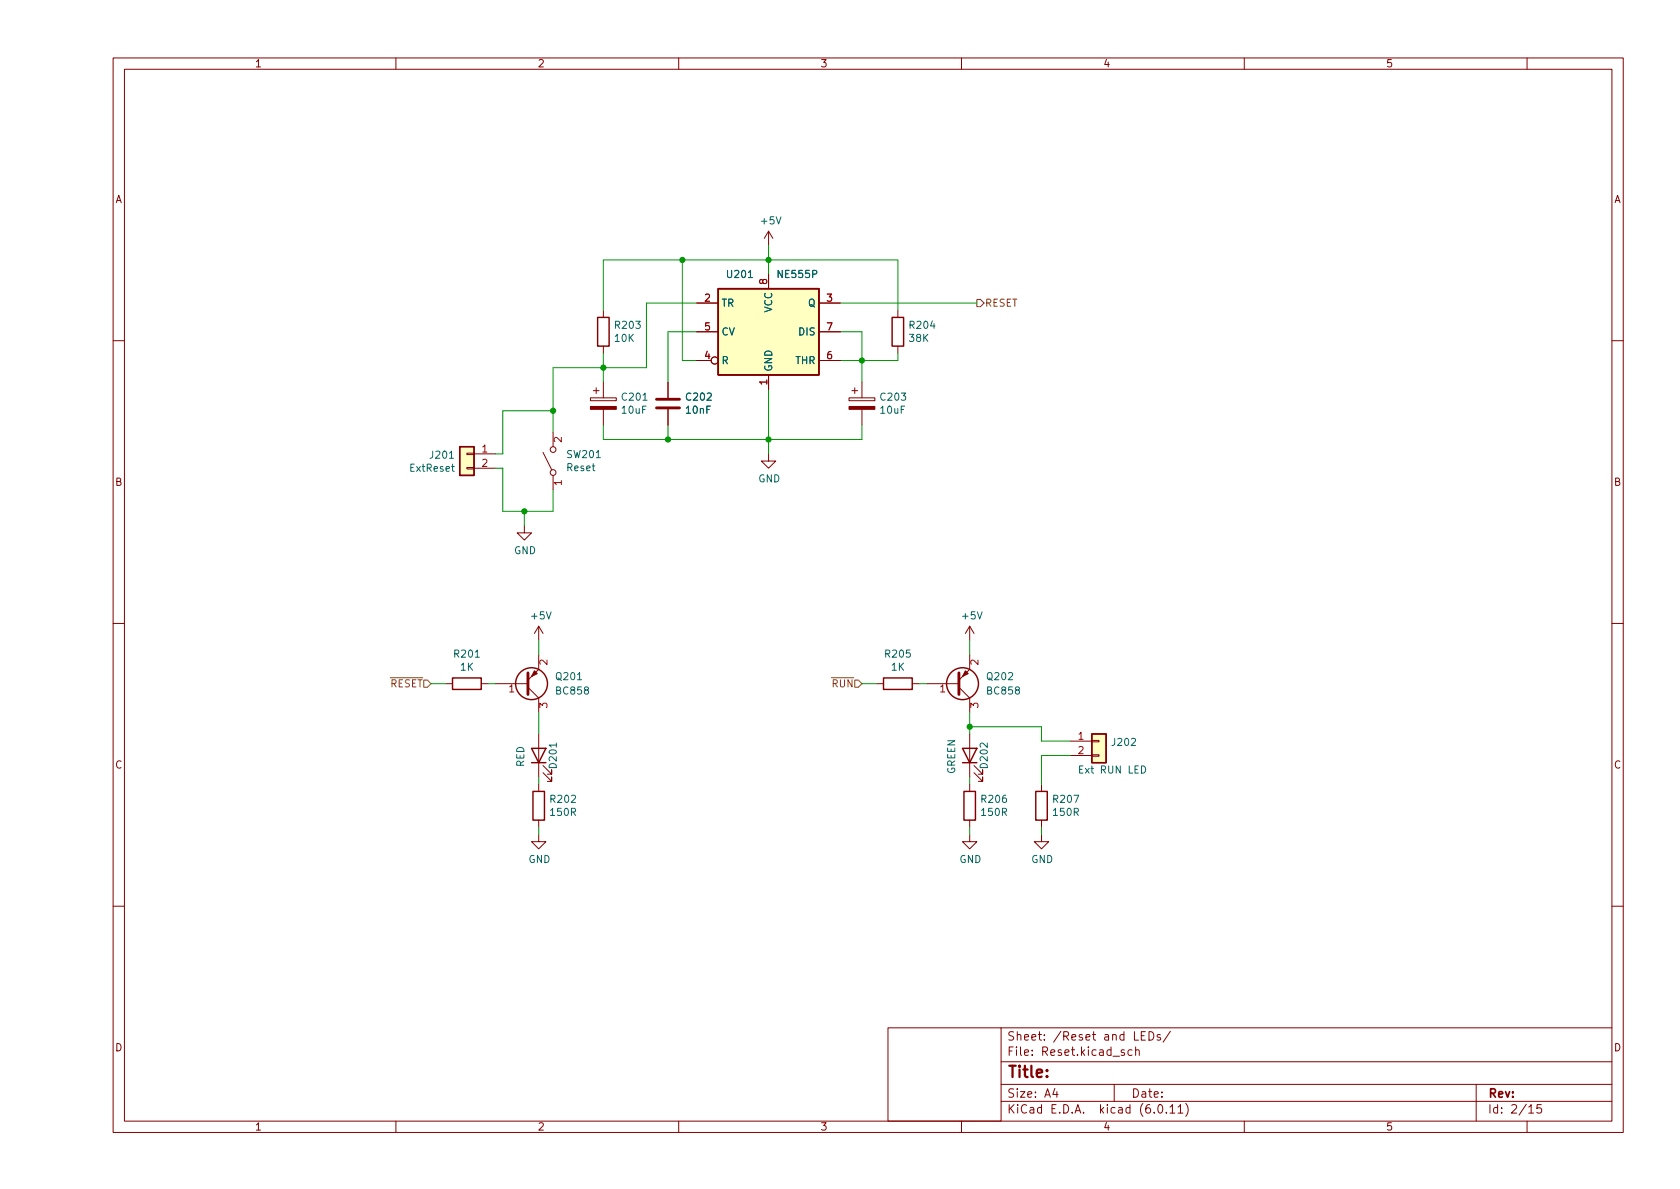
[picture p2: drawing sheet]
<svg xmlns="http://www.w3.org/2000/svg" width="297mm" height="210mm" viewBox="0 0 297 210" stroke-linecap="round" stroke-linejoin="round" font-family="sans-serif">
<g fill="none" stroke="#840000" stroke-width=".18">
<path d="M20 10.2h267v190.1h-267zM22 12.2h263v186.1h-263zM70 10.2v2M120 10.2v2M170 10.2v2M220 10.2v2M270 10.2v2M106.7 54.9v1.2M123.2 53.6h3.8M123.2 58.7h3.8M135.9 40.9v2.5M135.9 48.5v2.5"/>
<path d="M135.9 40.9l-.8 1.3M135.9 40.9l.8 1.3M144.8 53.6h3.8M144.8 58.7h3.8M158.7 54.9v1.2M20 60.2h2M97.8 76.4v2.6M104.4 70.4h4.6v.5h-4.6zM104.9 69.1h1M105.4 68.6v1M106.7 61.2v1.3M106.7 67.6v2.8"/>
<path d="M106.7 72.4v2.8M118.1 67.6v2.8M118.1 72.4v2.8M123.2 63.7h2.5M135.9 66.3v2.5M144.8 63.7h3.8M150.1 70.4h4.6v.5h-4.6zM150.6 69.1h1M151.1 68.6v1M152.4 67.6v2.8M152.4 72.4v2.8M158.7 61.2v1.3"/>
<path d="M285 60.2h2M82.5 82.7h1.3v.2h-1.3zM82.5 80.1h1.3v.3h-1.3zM83.8 80.3h3.8M83.8 82.8h3.8M92.7 93v1.2h1.3l-1.3 1.3-1.3-1.3h1.3M96 80l1.5 3.1M97.8 84.1v2.5M135.9 80.3v1.2h1.3l-1.3 1.3-1.3-1.3h1.3M20 110.2h2M95.2 115.8v2.6l-1.9 1.9M95.2 110.7v2.6"/>
<path d="M95.2 110.7l-.7 1.3M95.2 110.7l.8 1.3M171.4 115.8v2.6l-1.9 1.9M171.4 110.7l-.7 1.3M171.4 110.7v2.6M171.4 110.7l.8 1.3M285 110.2h2M78.7 120.9h1.3M85.1 120.9h1.3M87.6 120.9h5.7M93.3 121.5l1.9 1.9v2.6M95.2 129.8v7.6"/>
<path d="M95.2 138.7v1.2M96 136.6l1.5 1.6v-.8v.8h-.7M96 135.4l1.5 1.5v-.8v.8h-.7M154.9 120.9h1.3M161.3 120.9h1.3M163.8 120.9h5.7M169.5 121.5l1.9 1.9v2.6M171.4 129.8v7.6M171.4 138.7v1.2M172.2 136.6l1.5 1.6v-.8v.8h-.7M172.2 135.4l1.5 1.5v-.8v.8h-.7M184.1 138.7v1.2"/>
<path d="M189.2 131.1h3.8M189.2 133.6h3.8M193 133.5h1.3v.2h-1.3zM193 130.9h1.3v.3h-1.3zM95.2 147.6v1.2h1.3l-1.3 1.3-1.2-1.3h1.2M95.2 145v1.3M171.4 147.6v1.2h1.3l-1.3 1.3-1.2-1.3h1.2M171.4 145v1.3M184.1 147.6v1.2h1.3l-1.3 1.3-1.2-1.3h1.2M184.1 145v1.3M20 160.2h2M285 160.2h2"/>
<path d="M70 198.3v2M120 198.3v2M157 181.8h20v16.5h-20zM170 198.3v2M177 194.8h108M177 191.8h108M177 187.8h108M177 181.8h108M182.5 186.5v.1M182.5 185.7v.1M184.6 183.8v.1M184.6 183v.1"/>
<path d="M193.1 182.9h.6M193.4 182.4v1.3l.3 .2M197 191.8v3M200.1 185.7l-.4-.1-.3 .3v.4l.2 .3h.5M200.8 185.8l.2-.2 .4 .1v.9M200.8 185.1v1.5M209.6 195.1a1.72 1.72 0 0 1 0 2.3M220 198.3v2M261 191.8v6.5M270 198.3v2M272.5 195.3h-.7l-.1 .7 .2-.1 .5 .1 .2 .2-.1 .5-.2 .1-.6-.1"/>
<circle cx="97.8" cy="79.5" r=".51"/>
<circle cx="126.4" cy="63.7" r=".63"/>
<circle cx="97.8" cy="83.6" r=".51"/>
</g>
<path d="M99.3 77.4v.7l-1-.7-.3 .2 .1 .5M99.3 85.3h-1.3l.3 .4M96.7 116.7v.8l-.9-.8-.4 .3 .2 .5M172.9 116.7v.8l-.9-.8-.4 .3 .2 .5M90.1 121.5l.4-.4v1.3M95.4 125.1v-.8l.5 .5 .1-.4h.6l.1 .2-.1 .5M166.3 121.5l.4-.4v1.3M171.6 125.1v-.8l.5 .5 .1-.4h.6l.1 .2-.1 .5" fill="none" stroke="#a90000" stroke-width=".18"/>
<g fill="none" stroke="#006464" stroke-width=".18">
<path d="M137.2 38.3l.5 1.3 .4-1.3M132.3 49.1h.7M143.7 48.5l.6-.1 .1-.2v-.3l-.7-.1v1.3M164.8 56.7l-.3 1h.8M113.7 70.8h.7M79.5 81h.7M79.8 82.5h.5M80 82.1v1.1l.3 .1M105.4 80.9h.8M84 116.2h.8M96.6 108.2l.4 1.3 .4-1.3M172.8 108.2l.4 1.3 .4-1.3"/>
<path d="M98.4 131.4v.7M102.1 120.2h.7M103.6 122l-.3-.2 .1-.2 .2-.1h.3l.2 .2-.1 .2-.6 .2-.1 .2 .1 .3 .2 .1h.3l.2-.2-.1-.4-.2-.1M179.8 122l-.3-.2 .1-.2 .2-.1h.3l.2 .2-.1 .2-.6 .2-.1 .2v.2l.3 .2h.3l.2-.2-.1-.4-.2-.1M200 130.7l.5-.1 .3 .3-.8 .9h.8M189.9 140.6h.8l-.5 1.3"/>
</g>
<path d="M116.1 72.1h4M116.1 70.6h4M93.3 119v3.8M169.5 119v3.8" fill="none" stroke="#840000" stroke-width=".51"/>
<g fill="#840000" stroke="#840000" stroke-width=".18">
<path d="M170.7 118.6l.5 .5-1 .5z"/>
<path d="M94.5 118.6l.5 .5-1 .5z"/>
<path d="M104.4 71.9h4.6v.5h-4.6z"/>
<path d="M150.1 71.9h4.6v.5h-4.6z"/>
</g>
<g fill="none" stroke="#840000" stroke-width=".25">
<path d="M105.7 56.1h2v5.1h-2zM127 51h17.8v15.3h-17.8zM157.7 56.1h2.1v5.1h-2.1zM81.3 79h2.5v5.1h-2.5zM80 119.9h5.1v2h-5.1zM156.2 119.9h5.1v2h-5.1zM94 132.3h2.5l-1.3 2.6zM94 134.9h2.5M94.2 139.9h2.1v5.1h-2.1zM170.2 132.3h2.5l-1.3 2.6zM170.2 134.9h2.5M170.4 139.9h2.1v5.1h-2.1z"/>
<path d="M183.1 139.9h2.1v5.1h-2.1zM193 129.8h2.6v5.1h-2.6z"/>
<circle cx="94" cy="120.9" r="2.82"/>
<circle cx="170.2" cy="120.9" r="2.82"/>
</g>
<g fill="#ffffc2" stroke="#ffffc2" stroke-width=".18">
<path d="M193 129.8h2.6v5.1h-2.6z"/>
<path d="M81.3 79h2.5v5.1h-2.5z"/>
<path d="M127 51h17.8v15.3h-17.8z"/>
</g>
<path d="M172.7 53h.7l.6 .6-.6 .6h-.7zM69 119.8h5.8M147 119.8h4" fill="none" stroke="#725600" stroke-width=".18"/>
<g fill="none" stroke="#009600" stroke-width=".18">
<path d="M106.7 54.9v-8.9h52v8.9M120.6 46v17.7h2.6M123.2 53.6h-8.9v11.4h-16.5v11.4M123.2 58.7h-5.1v8.9M135.9 43.4v5.1M148.6 58.7h3.8v8.9M148.6 53.6h24.1M97.8 72.6h-8.9v7.7h-1.3M106.7 62.5v5.1M106.7 75.2v2.5h45.7v-2.5M118.1 75.2v2.5M135.9 68.8v11.5"/>
<path d="M158.7 62.5v1.2h-10.1M87.6 82.8h1.3v7.6h8.9v-3.8M92.7 90.4v2.6M95.2 113.3v2.5M171.4 113.3v2.5M76.2 120.9h2.5M86.4 120.9h1.2M95.2 126v3.8M95.2 137.4v1.3M152.4 120.9h2.5M162.6 120.9h1.2M171.4 126v3.8"/>
<path d="M171.4 137.4v1.3M171.4 128.5h12.7v2.6h5.1M189.2 133.6h-5.1v5.1M95.2 146.3v1.3M171.4 146.3v1.3M184.1 146.3v1.3"/>
</g>
<g fill="#009600" stroke="#009600" stroke-width=".18">
<circle cx="135.9" cy="77.7" r=".46"/>
<circle cx="171.4" cy="128.5" r=".46"/>
<circle cx="97.8" cy="72.6" r=".46"/>
<circle cx="92.7" cy="90.4" r=".46"/>
<circle cx="106.7" cy="65" r=".46"/>
<circle cx="118.1" cy="77.7" r=".46"/>
<circle cx="120.6" cy="46" r=".46"/>
<circle cx="135.9" cy="46" r=".46"/>
<circle cx="152.4" cy="63.7" r=".46"/>
</g>
<text font-size="2.8" fill="#840000" x="178" y="191.2">Title:</text>
<g font-size="2.1" fill="#840000">
<text x="178" y="184.5">Sheet:</text>
<text x="186.2" y="184.5">/Reset</text>
<text x="195.2" y="184.5">and</text>
<text x="200.6" y="184.5">LEDs/</text>
<text x="178" y="187.2">File:</text>
<text x="184.1" y="187.2">Reset.kicad_sch</text>
<text x="178" y="197.4">KiCad</text>
<text x="178" y="194.6">Size:</text>
<text x="184.7" y="194.6">A4</text>
<text x="185.7" y="197.4">E.D.A.</text>
<text x="194.6" y="197.4">kicad</text>
<text x="200" y="194.6">Date:</text>
<text x="201.8" y="197.4">(6.0.11)</text>
<text x="263" y="194.6">Rev:</text>
<text x="263" y="197.4">Id:</text>
<text x="267.1" y="197.4">2/15</text>
</g>
<g font-size="1.8" fill="#840000">
<text x="45" y="12.3">1</text>
<text x="95" y="12.3">2</text>
<text x="145" y="12.3">3</text>
<text x="195" y="12.3">4</text>
<text x="245" y="12.3">5</text>
<text x="20.4" y="36.3">A</text>
<text x="285.4" y="36.3">A</text>
<text x="20.3" y="86.3">B</text>
<text x="285.3" y="86.3">B</text>
<text x="20.3" y="136.3">C</text>
<text x="285.3" y="136.3">C</text>
<text x="20.3" y="186.3">D</text>
<text x="285.3" y="186.3">D</text>
<text x="45" y="200.3">1</text>
<text x="95" y="200.3">2</text>
<text x="145" y="200.3">3</text>
<text x="195" y="200.3">4</text>
<text x="245" y="200.3">5</text>
</g>
<g font-size="1.8" fill="#006464">
<text x="134.3" y="40.1">+5V</text>
<text x="128.3" y="49.5">U201</text>
<text x="137.2" y="49.5">NE555P</text>
<text x="108.5" y="58.5">R203</text>
<text x="127.5" y="54.6">TR</text>
<text x="127.5" y="59.7">CV</text>
<text x="136.9" y="55.3" transform="rotate(-90 136.9 55.3)">VCC</text>
<text x="141" y="59.7">DIS</text>
<text x="142.8" y="54.6">Q</text>
<text x="160.5" y="58.5">R204</text>
<text x="108.5" y="60.8">10K</text>
<text x="127.5" y="64.8">R</text>
<text x="136.9" y="65.8" transform="rotate(-90 136.9 65.8)">GND</text>
<text x="140.6" y="64.8">THR</text>
<text x="160.5" y="60.8">38K</text>
<text x="109.7" y="71.2">C201</text>
<text x="121" y="71.2">C202</text>
<text x="155.4" y="71.2">C203</text>
<text x="109.7" y="73.5">10uF</text>
<text x="121" y="73.5">10nF</text>
<text x="155.4" y="73.5">10uF</text>
<text x="72.3" y="83.8">ExtReset</text>
<text x="75.8" y="81.5">J201</text>
<text x="100" y="81.4">SW201</text>
<text x="100" y="83.7">Reset</text>
<text x="134" y="85.7">GND</text>
<text x="90.8" y="98.4">GND</text>
<text x="93.6" y="109.9">+5V</text>
<text x="169.8" y="109.9">+5V</text>
<text x="80" y="116.7">R201</text>
<text x="81.2" y="119">1K</text>
<text x="156.2" y="116.7">R205</text>
<text x="157.4" y="119">1K</text>
<text x="98" y="120.7">Q201</text>
<text x="98" y="123.2">BC858</text>
<text x="174.2" y="120.7">Q202</text>
<text x="174.2" y="123.2">BC858</text>
<text x="93.1" y="135.7" transform="rotate(-90 93.1 135.7)">RED</text>
<text x="98.8" y="136.1" transform="rotate(-90 98.8 136.1)">D201</text>
<text x="169.3" y="136.9" transform="rotate(-90 169.3 136.9)">GREEN</text>
<text x="175" y="136.1" transform="rotate(-90 175 136.1)">D202</text>
<text x="190.5" y="137.2">Ext</text>
<text x="194.5" y="137.2">RUN LED</text>
<text x="196.3" y="132.3">J202</text>
<text x="97" y="142.3">R202</text>
<text x="173.2" y="142.3">R206</text>
<text x="185.9" y="142.3">R207</text>
<text x="97" y="144.7">150R</text>
<text x="173.2" y="144.7">150R</text>
<text x="185.9" y="144.7">150R</text>
<text x="93.4" y="153">GND</text>
<text x="169.6" y="153">GND</text>
<text x="182.3" y="153">GND</text>
</g>
<g font-size="1.8" fill="#a90000">
<text x="124.4" y="53.3">2</text>
<text x="135.6" y="50.5" transform="rotate(-90 135.6 50.5)">8</text>
<text x="146" y="53.3">3</text>
<text x="124.4" y="58.4">5</text>
<text x="146" y="58.4">7</text>
<text x="124.4" y="63.5">4</text>
<text x="146" y="63.5">6</text>
<text x="135.6" y="68.2" transform="rotate(-90 135.6 68.2)">1</text>
<text x="85" y="80">1</text>
<text x="85" y="82.5">2</text>
<text x="100.1" y="86" transform="rotate(-90 100.1 86)">1</text>
<text x="89.8" y="123.2">1</text>
<text x="166" y="123.2">1</text>
<text x="190.5" y="130.8">1</text>
<text x="190.5" y="133.3">2</text>
</g>
<g font-size="1.8" fill="#725600">
<text x="174.1" y="54.6">RESET</text>
<text x="68.9" y="121.9">~{RESET}</text>
<text x="146.9" y="121.9">~{RUN}</text>
</g>
</svg>
